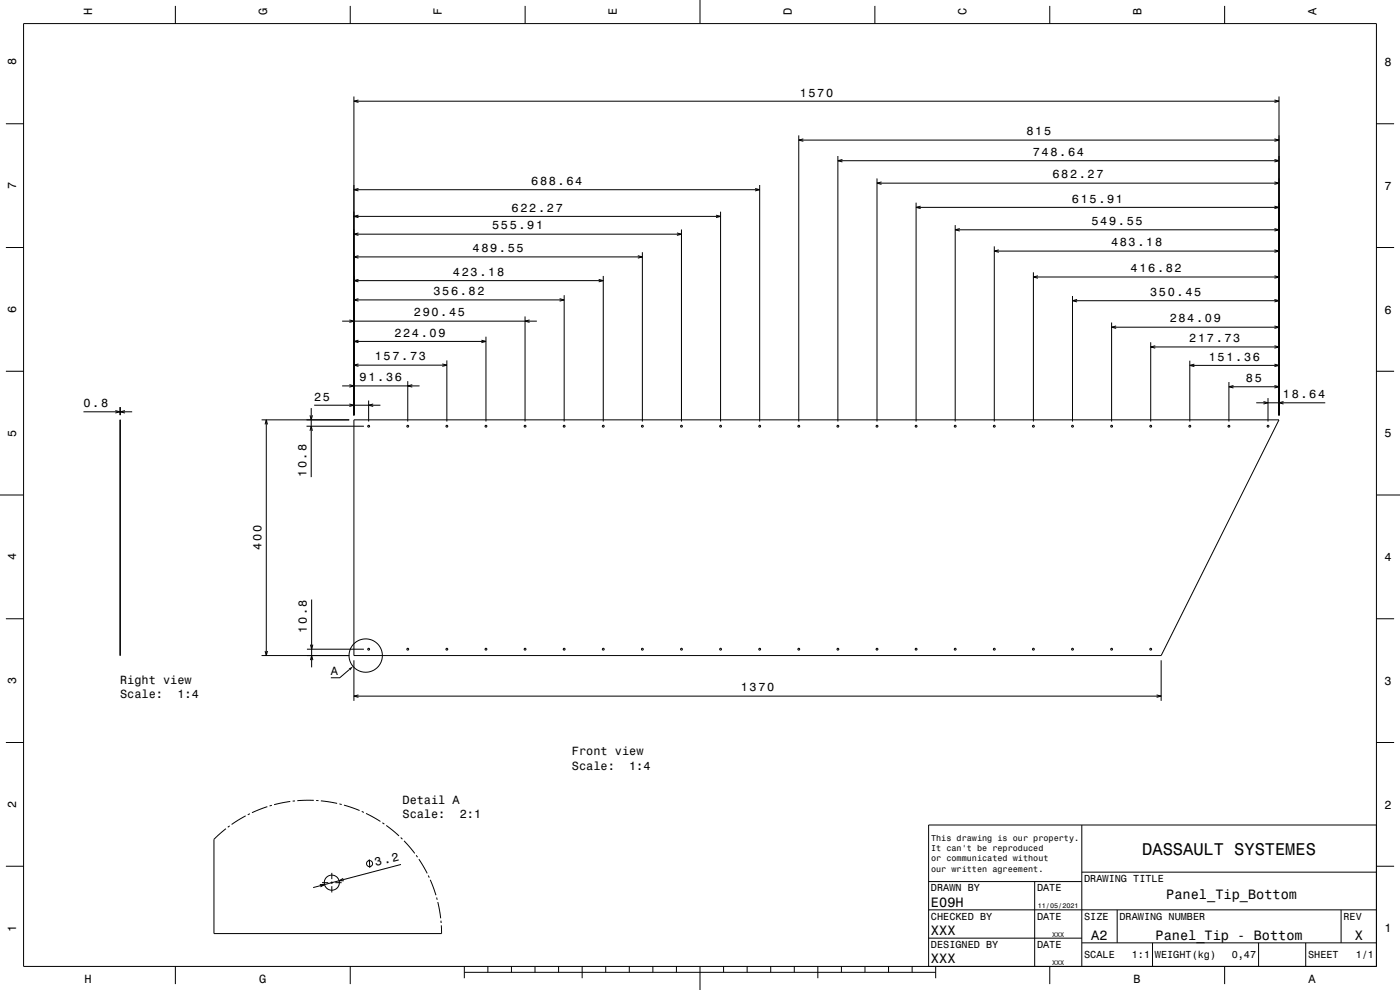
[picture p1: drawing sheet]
<svg xmlns="http://www.w3.org/2000/svg" width="594mm" height="420mm" viewBox="0 0 594 420" stroke-linecap="round" stroke-linejoin="round" font-family="sans-serif">
<g fill="none" stroke="#000" stroke-width=".42">
<path d="M10 10h574v400h-574zM74.4 2.5v7.5M148.6 2.5v7.5M222.8 2.5v7.5M297 0v10M371.2 2.5v7.5M445.4 2.5v7.5M519.6 2.5v7.5M2.5 52.5h7.5M150.2 40.9v135.2M150.2 42.9h392.5M152.1 42.4l-1.9 .5 1.9 .6"/>
<path d="M338.9 57.4v121.4M338.9 59.4h203.8M340.8 58.9l-1.9 .5 1.9 .6M540.7 58.9l2 .5-2 .6M540.7 42.4l2 .5-2 .6M542.7 40.9v135.2M584 52.5h7.5M152.1 80l-1.9 .5 1.9 .5M320.4 80l1.9 .5-1.9 .5M322.3 78.5v100.3M355.5 66.2v112.6M355.5 68.2h187.2"/>
<path d="M357.4 67.7l-1.9 .5 1.9 .5M372.1 75.7v103.1M372.1 77.7h170.6M374 77.2l-1.9 .5 1.9 .5M540.7 77.2l2 .5-2 .5M540.7 67.7l2 .5-2 .5M150.2 99.3h138.9M150.2 91.8h155.5M150.2 80.5h172.1M152.1 98.8l-1.9 .5 1.9 .6M152.1 91.3l-1.9 .5 1.9 .5M287.2 98.8l1.9 .5-1.9 .6"/>
<path d="M289.1 97.3v81.5M303.8 91.3l1.9 .5-1.9 .5M305.7 89.8v89M388.7 86v92.8M388.7 88h154M390.6 87.5l-1.9 .5 1.9 .5M405.3 95.5v83.3M405.3 97.5h137.4M407.2 97l-1.9 .5 1.9 .5M540.7 97l2 .5-2 .5M540.7 87.5l2 .5-2 .5M2.5 105h7.5"/>
<path d="M150.2 119.1h105.8M150.2 109h122.3M152.1 118.5l-1.9 .6 1.9 .5M152.1 108.5l-1.9 .5 1.9 .5M254 118.5l2 .6-2 .5M256 117.1v61.7M270.6 108.5l1.9 .5-1.9 .5M272.5 107v71.8M421.9 104.5v74.3M421.9 106.5h120.8M423.8 106l-1.9 .5 1.9 .5M438.5 115.5v63.3"/>
<path d="M438.5 117.5h104.2M440.4 117l-1.9 .5 1.9 .5M540.7 117l2 .5-2 .5M540.7 106l2 .5-2 .5M584 105h7.5M145.2 136.2h82.6M148.2 135.7l2 .5-2 .6M150.2 127.2h89.2M152.1 126.7l-1.9 .5 1.9 .6M222.8 134.2v44.6M224.7 135.7l-1.9 .5 1.9 .6M237.4 126.7l2 .5-2 .6"/>
<path d="M239.4 125.2v53.6M455 125.6v53.2M455 127.6h87.7M457 127.1l-2 .5 2 .5M471.6 136.8v42M471.6 138.8h71.1M473.6 138.3l-2 .5 2 .5M540.7 138.3l2 .5-2 .5M540.7 127.1l2 .5-2 .5M2.5 157.5h7.5M150.2 154.9h39.4M150.2 144.8h56"/>
<path d="M152.1 154.4l-1.9 .5 1.9 .5M152.1 144.3l-1.9 .5 1.9 .6M187.7 154.4l1.9 .5-1.9 .5M189.6 152.9v25.9M204.3 144.3l1.9 .5-1.9 .6M206.2 142.8v36M488.2 145.2v33.6M488.2 147.2h54.5M490.2 146.7l-2 .5 2 .5M504.8 153v25.8M504.8 155h37.9M506.8 154.5l-2 .5 2 .5"/>
<path d="M540.7 154.5l2 .5-2 .5M540.7 146.7l2 .5-2 .5M584 157.5h7.5M35.4 174.7h20.7M48.9 174.2l2 .5-2 .5M50.9 178.1l.2 100zM50.9 172.7v3.4M51.1 172.7v3.4M53 174.2l-1.9 .5 1.9 .5M111 178.1h37.2M113 178.1v100M131.5 176.2l.5 1.9 .6-1.9"/>
<path d="M132 173.1v29.3M133.3 171.9h28.1M145.2 163.7h32.8M148.2 171.4l2 .5-2 .5M148.2 163.2l2 .5-2 .5M150.2 178.1h392.5l-50 100h-342.5zM156.4 169.9v8.9M158.3 171.4l-1.9 .5 1.9 .5M173 161.7v17.1M174.9 163.2l-1.9 .5 1.9 .5M521.4 162.1v16.7M521.4 164.1h21.3"/>
<path d="M523.3 163.6l-1.9 .5 1.9 .5M533 170.9h29.3M536.1 170.4l1.9 .5-1.9 .5M538 168.9v9.9M540.7 163.6l2 .5-2 .5M544.6 170.4l-1.9 .5 1.9 .5M112.5 180.1l.5-2 .5 2M130 180.8h24.4M131.5 182.8l.5-2 .6 2M0 210h10M584 210h10M132.2 254.3v28.8"/>
<path d="M2.5 262.5h7.5M111 278.1h37.2M112.5 276.2l.5 1.9 .5-1.9M130.2 275.4h24.2M131.7 273.5l.5 1.9 .5-1.9M584 262.5h7.5M131.7 280.1l.5-2 .5 2M148.3 284l-4.1 3.5h-3.8M150.2 280.1v17.2M150.2 295.3h342.5M152.1 294.8l-1.9 .5 1.9 .5M490.7 294.8l2 .5-2 .5"/>
<path d="M492.7 280.1v17.2M2.5 315h7.5M584 315h7.5M125.1 339.8l-.9 .1M133.1 339.5l-7 .2M134.1 339.6l1 .1M136.1 339.8l6.9 1M95.9 351.6l-5.1 4.5v40h96.5l-.1-3.5M97.5 350.4l-.8 .6M104.2 346.1l-5.9 3.7M106 345.2l-.9 .5M113.4 342.2l-6.5 2.6"/>
<path d="M115.3 341.6l-.9 .3M123.2 340l-6.9 1.4M144 341.1l1 .2M146 341.6l6.6 2.3M153.5 344.3l.9 .4M155.3 345.1l6.1 3.4M162.2 349.1l.9 .5M163.9 350.2l5.4 4.4M170 355.3l.7 .7M171.4 356.7l4.6 5.3M459 350v60M584 350h-190v60"/>
<path d="M2.5 367.5h7.5M135.7 375.3h2l-1.8 1M136.6 374.5h2.7M140.3 374.5h1M140.8 370.3v2.7M140.8 374v1M140.8 376v2.6M142.3 374.5h2.6M145.6 372.7l-1.7 1h2M156.7 364.6l.2 3.6M170.1 366.7l-37.2 9.9M176.6 362.9l.6 .8"/>
<path d="M177.7 364.5l3.6 6M181.7 371.4l.4 .9M182.5 373.2l2.5 6.6M394 374h65M439 374v36M459 370h125M584 367.5h7.5M185.2 380.8l.3 .9M185.7 382.7l1.3 6.9M187.1 390.6l.1 1M394 398h65M394 386h190"/>
<path d="M474 386v14M569 386v14M74.4 410v7.5M148.6 410v7.5M197 412.5h200M197 410v5M207 410v2.5M217 410v2.5M227 410v2.5M237 410v2.5M247 410v5M257 410v2.5"/>
<path d="M267 410v2.5M277 410v2.5M287 410v2.5M297 410v10M307 410v2.5M317 410v2.5M327 410v2.5M337 410v2.5M347 410v5M357 410v2.5M367 410v2.5M377 410v2.5"/>
<path d="M387 410v2.5M397 410v5M445.4 410v7.5M459 400h125M489 400v10M519.6 410v7.5M534 400v10M554 400v10"/>
<circle cx="156.4" cy="180.8" r=".4"/>
<circle cx="173" cy="180.8" r=".4"/>
<circle cx="189.6" cy="180.8" r=".4"/>
<circle cx="206.2" cy="180.8" r=".4"/>
<circle cx="222.8" cy="180.8" r=".4"/>
<circle cx="239.4" cy="180.8" r=".4"/>
<circle cx="256" cy="180.8" r=".4"/>
<circle cx="272.5" cy="180.8" r=".4"/>
<circle cx="289.1" cy="180.8" r=".4"/>
<circle cx="305.7" cy="180.8" r=".4"/>
<circle cx="322.3" cy="180.8" r=".4"/>
<circle cx="338.9" cy="180.8" r=".4"/>
<circle cx="355.5" cy="180.8" r=".4"/>
<circle cx="372.1" cy="180.8" r=".4"/>
<circle cx="388.7" cy="180.8" r=".4"/>
<circle cx="405.3" cy="180.8" r=".4"/>
<circle cx="421.9" cy="180.8" r=".4"/>
<circle cx="438.5" cy="180.8" r=".4"/>
<circle cx="455" cy="180.8" r=".4"/>
<circle cx="471.6" cy="180.8" r=".4"/>
<circle cx="488.2" cy="180.8" r=".4"/>
<circle cx="504.8" cy="180.8" r=".4"/>
<circle cx="521.4" cy="180.8" r=".4"/>
<circle cx="538" cy="180.8" r=".4"/>
<circle cx="155.2" cy="278.1" r="7.1"/>
<circle cx="156.4" cy="275.4" r=".4"/>
<circle cx="173" cy="275.4" r=".4"/>
<circle cx="189.6" cy="275.4" r=".4"/>
<circle cx="206.2" cy="275.4" r=".4"/>
<circle cx="222.8" cy="275.4" r=".4"/>
<circle cx="239.4" cy="275.4" r=".4"/>
<circle cx="256" cy="275.4" r=".4"/>
<circle cx="272.5" cy="275.4" r=".4"/>
<circle cx="289.1" cy="275.4" r=".4"/>
<circle cx="305.7" cy="275.4" r=".4"/>
<circle cx="322.3" cy="275.4" r=".4"/>
<circle cx="338.9" cy="275.4" r=".4"/>
<circle cx="355.5" cy="275.4" r=".4"/>
<circle cx="372.1" cy="275.4" r=".4"/>
<circle cx="388.7" cy="275.4" r=".4"/>
<circle cx="405.3" cy="275.4" r=".4"/>
<circle cx="421.9" cy="275.4" r=".4"/>
<circle cx="438.5" cy="275.4" r=".4"/>
<circle cx="455" cy="275.4" r=".4"/>
<circle cx="471.6" cy="275.4" r=".4"/>
<circle cx="488.2" cy="275.4" r=".4"/>
<circle cx="140.8" cy="374.5" r="3.2"/>
<circle cx="156.8" cy="366.4" r="1.28"/>
</g>
<path d="M148 283.6l1.8-.9-1.1 1.7z" fill-rule="evenodd" fill="#000"/>
<text font-size="7.2" x="484.6" y="362.6">DASSAULT SYSTEMES</text>
<g font-size="5.8">
<text x="494.8" y="381.4">Panel_Tip_Bottom</text>
<text x="395" y="384.6">E09H</text>
<text x="395" y="396.6">XXX</text>
<text x="463" y="398.6">A2</text>
<text x="490.3" y="398.6">Panel_Tip - Bottom</text>
<text x="574.8" y="398.6">X</text>
<text x="395" y="408.6">XXX</text>
</g>
<text font-size="5.1" x="159.5" y="367.5" transform="rotate(-14 159.5 367.5)">3.2</text>
<g font-size="5">
<text x="39.1" y="6.5" transform="rotate(-90 39.1 6.5)">H</text>
<text x="113.3" y="6.5" transform="rotate(-90 113.3 6.5)">G</text>
<text x="187.5" y="6.5" transform="rotate(-90 187.5 6.5)">F</text>
<text x="261.7" y="6.5" transform="rotate(-90 261.7 6.5)">E</text>
<text x="335.9" y="6.5" transform="rotate(-90 335.9 6.5)">D</text>
<text x="410.1" y="6.5" transform="rotate(-90 410.1 6.5)">C</text>
<text x="484.3" y="6.5" transform="rotate(-90 484.3 6.5)">B</text>
<text x="558.5" y="6.5" transform="rotate(-90 558.5 6.5)">A</text>
<text x="6.8" y="27.8" transform="rotate(-90 6.8 27.8)">8</text>
<text x="587.5" y="28.1">8</text>
<text x="339.3" y="40.9">1570</text>
<text x="435.5" y="57.4">815</text>
<text x="438.2" y="66.2">748.64</text>
<text x="446.5" y="75.7">682.27</text>
<text x="6.8" y="80.3" transform="rotate(-90 6.8 80.3)">7</text>
<text x="225.4" y="78.5">688.64</text>
<text x="587.5" y="80.6">7</text>
<text x="217.1" y="89.8">622.27</text>
<text x="454.8" y="86">615.91</text>
<text x="463.1" y="95.5">549.55</text>
<text x="208.8" y="97.3">555.91</text>
<text x="200.5" y="107">489.55</text>
<text x="471.4" y="104.5">483.18</text>
<text x="192.2" y="117.1">423.18</text>
<text x="479.7" y="115.5">416.82</text>
<text x="183.9" y="125.2">356.82</text>
<text x="488" y="125.6">350.45</text>
<text x="6.8" y="132.8" transform="rotate(-90 6.8 132.8)">6</text>
<text x="175.6" y="134.2">290.45</text>
<text x="496.3" y="136.8">284.09</text>
<text x="587.5" y="133.1">6</text>
<text x="167.3" y="142.8">224.09</text>
<text x="504.6" y="145.2">217.73</text>
<text x="159" y="152.9">157.73</text>
<text x="512.9" y="153">151.36</text>
<text x="152.6" y="161.7">91.36</text>
<text x="528.7" y="162.1">85</text>
<text x="35.4" y="172.7">0.8</text>
<text x="133.3" y="169.9">25</text>
<text x="544.3" y="168.9">18.64</text>
<text x="6.8" y="185.3" transform="rotate(-90 6.8 185.3)">5</text>
<text x="587.5" y="185.6">5</text>
<text x="130" y="202.4" transform="rotate(-90 130 202.4)">10.8</text>
<text x="111" y="233.4" transform="rotate(-90 111 233.4)">400</text>
<text x="6.8" y="237.8" transform="rotate(-90 6.8 237.8)">4</text>
<text x="587.5" y="238.1">4</text>
<text x="130.2" y="268.6" transform="rotate(-90 130.2 268.6)">10.8</text>
<text x="140.4" y="286.3">A</text>
<text x="6.8" y="290.3" transform="rotate(-90 6.8 290.3)">3</text>
<text x="51" y="290">Right view</text>
<text x="314.3" y="293.3">1370</text>
<text x="587.5" y="290.6">3</text>
<text x="51" y="296">Scale:</text>
<text x="75.3" y="296">1:4</text>
<text x="242.7" y="320.5">Front view</text>
<text x="242.7" y="326.5">Scale:</text>
<text x="266.9" y="326.5">1:4</text>
<text x="170.8" y="340.9">Detail A</text>
<text x="6.8" y="342.8" transform="rotate(-90 6.8 342.8)">2</text>
<text x="170.8" y="347">Scale:</text>
<text x="195.1" y="347">2:1</text>
<text x="587.5" y="343.1">2</text>
<text x="6.8" y="395.3" transform="rotate(-90 6.8 395.3)">1</text>
<text x="587.5" y="395.6">1</text>
<text x="35.8" y="416.8">H</text>
<text x="110" y="416.8">G</text>
<text x="481" y="416.8">B</text>
<text x="555.2" y="416.8">A</text>
</g>
<g font-size="4.3">
<text x="460" y="374.2">DRAWING TITLE</text>
<text x="395" y="378.2">DRAWN BY</text>
<text x="440" y="378.2">DATE</text>
<text x="395" y="390.2">CHECKED BY</text>
<text x="440" y="390.2">DATE</text>
<text x="460" y="390.2">SIZE</text>
<text x="475" y="390.2">DRAWING NUMBER</text>
<text x="570" y="390.2">REV</text>
<text x="395" y="402.2">DESIGNED BY</text>
<text x="440" y="402.2">DATE</text>
<text x="460" y="406.6">SCALE</text>
<text x="480.2" y="406.6">1:1</text>
<text x="490" y="406.6">WEIGHT(kg)</text>
<text x="522.6" y="406.6">0,47</text>
<text x="555" y="406.6">SHEET</text>
<text x="575.2" y="406.6">1/1</text>
</g>
<g font-size="3.6">
<text x="395.1" y="356.8">This drawing is our property.</text>
<text x="395.1" y="361.2">It can't be reproduced</text>
<text x="395.1" y="365.5">or communicated without</text>
<text x="395.1" y="369.8">our written agreement.</text>
</g>
<g font-size="2.9">
<text x="440.3" y="385.3">11/05/2021</text>
<text x="446.4" y="397.3">XXX</text>
<text x="446.4" y="409.3">XXX</text>
</g>
</svg>
